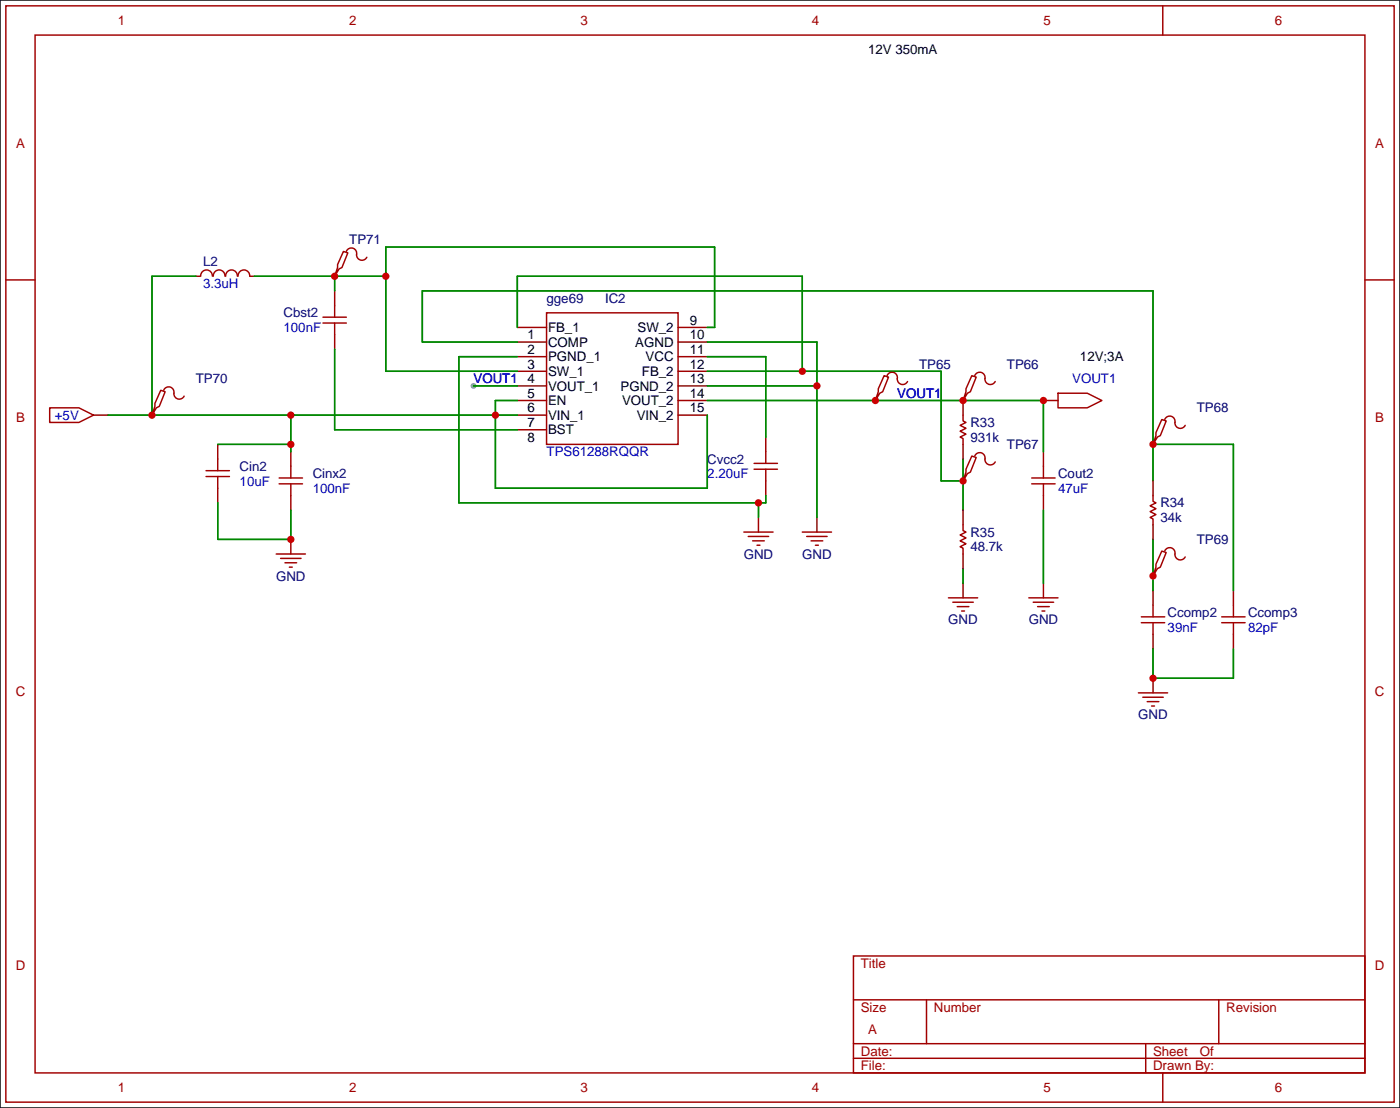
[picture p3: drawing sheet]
<svg xmlns="http://www.w3.org/2000/svg" width="243mm" height="193mm" viewBox="0 0 243 193" stroke-linecap="round" stroke-linejoin="round" font-family="sans-serif">
<path d="M0 0h243.3v192.5h-243.3z" fill="#fff" stroke="#000" stroke-width=".25"/>
<circle cx="82.3" cy="67.1" r=".51" fill="#999"/>
<g fill="none" stroke="#a10000" stroke-width=".25">
<path d="M1 1h241.3v190.5h-241.3zM6.1 6.1h231.1v180.3h-231.1zM202.1 1v5.1M1 48.6h5.1M36.9 48a1.01 1.01 0 0 0-1-1.1 1.01 1.01 0 0 0-1 1.1M39.1 48a1.01 1.01 0 0 0-1-1.1 1.01 1.01 0 0 0-1 1.1M41.2 48a1.01 1.01 0 0 0-1-1.1 1.01 1.01 0 0 0-1 1.1M43.4 48a1.01 1.01 0 0 0-1-1.1 1.01 1.01 0 0 0-1 1.1M56.1 55.1h4.1M56.1 56.1h4.1M58.2 53.1v2M58.2 56.1v2.1"/>
<path d="M59.7 43.7l.8 .2-1.1 2.6-.5 .2-.7 1.3 .5-1.5v-.5zM60.2 43.7a.93 .93 0 0 1 1.1-.6 .93 .93 0 0 1 .7 1.1 .94 .94 0 0 0 .7 1 .94 .94 0 0 0 1.1-.5M95 54.4h22.9v22.8h-22.9zM237.2 48.6h5.1M8.6 70.9h5.1l2.6 1.2-2.6 1.3h-5.1zM27.9 67.8l.8 .3-1 2.5-.5 .3-.8 1.2 .5-1.5v-.5zM28.4 67.8a.93 .93 0 0 1 1.2-.5 .93 .93 0 0 1 .6 1 .94 .94 0 0 0 .7 1 .94 .94 0 0 0 1.1-.5M37.8 79.8v2M133.1 78.5v2M153.7 65.3l.7 .2-1 2.6-.5 .2-.8 1.3 .6-1.5v-.5zM154.2 65.3a.93 .93 0 0 1 1.1-.6 .93 .93 0 0 1 .7 1.1 .94 .94 0 0 0 .6 1 .94 .94 0 0 0 1.1-.5M167.4 72.1v1.1l.5 .2-1 .5 1 .5-1 .5 1 .5-1 .5 .5 .3v1"/>
<path d="M168.9 65.3l.8 .2-1 2.6-.6 .2-.7 1.3 .5-1.5v-.5zM168.9 79.2l.8 .3-1 2.5-.6 .3-.7 1.3 .5-1.6v-.5zM169.4 65.3a.93 .93 0 0 1 1.1-.6 .93 .93 0 0 1 .7 1.1 .94 .94 0 0 0 .7 1 .94 .94 0 0 0 1.1-.5M169.4 79.2a.93 .93 0 0 1 1.1-.5 .93 .93 0 0 1 .7 1.1 .94 .94 0 0 0 .7 1 .94 .94 0 0 0 1.1-.5M183.9 68.3h5.1l2.5 1.3-2.5 1.3h-5.1zM201.9 72.9l.8 .3-1 2.5-.5 .2-.8 1.3 .5-1.5v-.5zM202.4 72.9a.93 .93 0 0 1 1.2-.6 .93 .93 0 0 1 .6 1.1 .94 .94 0 0 0 .7 1 .94 .94 0 0 0 1.1-.5M35.8 82.8h4.1M35.8 81.8h4.1M37.8 82.8v2M48 96.3h5.1M48.5 83.1h4.1"/>
<path d="M48.5 84.1h4.1M48.8 97h3.5M49.5 97.8h2.1M50.3 98.6h.5M50.5 81v2.1M50.5 84.1v2M129.3 92.5h5.1M130 93.2h3.6M130.8 94h2M131.1 81.5h4M131.1 80.5h4M131.6 94.7h.5"/>
<path d="M133.1 81.5v2.1M139.4 92.5h5.1M140.2 93.2h3.6M141 94h2M141.7 94.7h.5M167.4 91.2v1l.5 .3-1 .5 1 .5-1 .5 1 .5-1 .5 .5 .2v1.1M179.3 83.1h4.1M179.3 84.1h4.1M181.4 81v2.1M181.4 84.1v2M200.4 86.1v1l.5 .3-1 .5 1 .5-1 .5 1 .5-1 .5 .5 .3v1M201.9 95.8l.8 .2-1 2.6-.5 .2-.8 1.3 .5-1.5v-.6z"/>
<path d="M202.4 95.8a.93 .93 0 0 1 1.2-.6 .93 .93 0 0 1 .6 1.1 .94 .94 0 0 0 .7 1 .94 .94 0 0 0 1.1-.5M164.8 103.9h5.1M165.6 104.6h3.6M166.4 105.4h2M167.1 106.2h.5M178.8 103.9h5.1M179.6 104.6h3.5M180.3 105.4h2.1M181.1 106.2h.5M198.4 108.2h4M198.4 107.2h4M200.4 105.2v2"/>
<path d="M200.4 108.2v2M212.3 108.2h4.1M212.3 107.2h4.1M214.4 105.2v2M214.4 108.2v2M197.9 120.4h5M198.6 121.2h3.6M199.4 121.9h2M200.2 122.7h.5M148.3 166.1h88.9v20.3h-88.9zM148.3 173.7h88.9M161 173.7v7.7"/>
<path d="M211.8 173.7v7.7M148.3 183.9h88.9M148.3 181.4h88.9M199.1 181.4v5M202.1 186.4v5.1"/>
</g>
<g fill="none" stroke="#870000" stroke-width=".25">
<path d="M34 48h.8M43.4 48h.8M58.2 47.8v.2M58.2 50.5v2.6M58.2 58.2v2.5M89.9 56.9h5.1M89.9 59.4h5.1M117.9 56.9h5M117.9 59.4h5M16.3 72.1h2.5M26.4 71.9v.2M37.8 77.2v2.6"/>
<path d="M50.5 78.5v2.5M89.9 72.1h5.1M89.9 62h5.1M89.9 64.5h5.1M89.9 67.1h5.1M89.9 69.6h5.1M89.9 74.7h5.1M117.9 72.1h5M117.9 62h5M117.9 64.5h5M117.9 67.1h5M117.9 69.6h5"/>
<path d="M133.1 75.9v2.6M152.1 69.3v.3M167.4 69.3v2.8M167.4 77.2v2.6M181.4 69.6h2.5M181.4 78.5v2.5M200.4 77v.2M37.8 84.8v2.6M50.5 86.1v2.5M50.5 93.7v2.6M131.8 89.9v2.6M133.1 83.6v2.5"/>
<path d="M142 89.9v2.6M167.4 83.3v.3M167.4 88.6v2.6M167.4 96.3v2.5M181.4 86.1v2.5M200.4 83.6v2.5M200.4 91.2v2.5M200.4 99.8v.3M167.4 101.3v2.6M181.4 101.3v2.6M200.4 102.6v2.6M200.4 110.2v2.6"/>
<path d="M200.4 117.9v2.5M214.4 102.6v2.6M214.4 110.2v2.6"/>
</g>
<g fill="none" stroke="#008700" stroke-width=".25">
<path d="M34 48h-7.6v24.1M44.2 48h22.9M58.2 48v2.5M89.9 59.4h-16.5v-8.9h127v33.1M89.9 56.9v-8.9h49.5v16.5M122.9 59.4h19.1v30.5M122.9 56.9h1.3v-14h-57.1v21.6h22.8M18.8 72.1h71.1M37.8 77.2h12.7M50.5 72.1v6.4M58.2 60.7v14h31.7M82.3 67.1h7.6"/>
<path d="M89.9 62h-10.1v25.4h53.3v-1.3M89.9 69.6h-3.8v15.2h36.8v-12.7M122.9 62h10.2v13.9M122.9 67.1h19.1M122.9 69.6h58.5v8.9M122.9 64.5h40.7v19.1h3.8M167.4 79.8v8.8M200.4 77.2h14v25.4M37.8 87.4v6.3h12.7v-5.1M131.8 87.4v2.5M167.4 98.8v2.5M181.4 88.6v12.7"/>
<path d="M200.4 93.7v8.9M200.4 112.8v5.1h14v-5.1"/>
</g>
<g fill="#c00">
<circle cx="50.5" cy="93.7" r=".63"/>
<circle cx="142" cy="67.1" r=".63"/>
<circle cx="200.4" cy="100.1" r=".63"/>
<circle cx="200.4" cy="117.9" r=".63"/>
<circle cx="131.8" cy="87.4" r=".63"/>
<circle cx="200.4" cy="77.2" r=".63"/>
<circle cx="67.1" cy="48" r=".63"/>
<circle cx="58.2" cy="48" r=".63"/>
<circle cx="139.4" cy="64.5" r=".63"/>
<circle cx="167.4" cy="83.6" r=".63"/>
<circle cx="181.4" cy="69.6" r=".63"/>
<circle cx="152.1" cy="69.6" r=".63"/>
<circle cx="167.4" cy="69.6" r=".63"/>
<circle cx="50.5" cy="77.2" r=".63"/>
<circle cx="26.4" cy="72.1" r=".63"/>
<circle cx="86.1" cy="72.1" r=".63"/>
<circle cx="50.5" cy="72.1" r=".63"/>
</g>
<g font-size="2.3" fill="#a00000">
<text x="20.5" y="4.4">1</text>
<text x="60.7" y="4.4">2</text>
<text x="100.9" y="4.4">3</text>
<text x="141.1" y="4.4">4</text>
<text x="181.3" y="4.4">5</text>
<text x="221.6" y="4.4">6</text>
<text x="2.8" y="25.6">A</text>
<text x="239" y="25.6">A</text>
<text x="2.8" y="73.3">B</text>
<text x="239" y="73.3">B</text>
<text x="2.7" y="120.9">C</text>
<text x="238.9" y="120.9">C</text>
<text x="2.7" y="168.5">D</text>
<text x="149.6" y="168.2">Title</text>
<text x="238.9" y="168.5">D</text>
<text x="149.6" y="175.8">Size</text>
<text x="150.9" y="179.6">A</text>
<text x="162.3" y="175.8">Number</text>
<text x="213.1" y="175.8">Revision</text>
<text x="149.6" y="186">File:</text>
<text x="149.6" y="183.4">Date:</text>
<text x="200.4" y="186">Drawn By:</text>
<text x="200.4" y="183.4">Sheet</text>
<text x="208.5" y="183.4">Of</text>
<text x="20.5" y="189.8">1</text>
<text x="60.7" y="189.8">2</text>
<text x="100.9" y="189.8">3</text>
<text x="141.1" y="189.8">4</text>
<text x="181.3" y="189.8">5</text>
<text x="221.6" y="189.8">6</text>
</g>
<g font-size="2.3">
<text x="150.9" y="9.4">12V 350mA</text>
<text x="91.7" y="59">1</text>
<text x="95.2" y="57.7">FB_1</text>
<text x="110.8" y="57.7">SW_2</text>
<text x="119.9" y="56.4">9</text>
<text x="119.9" y="59">10</text>
<text x="91.7" y="61.5">2</text>
<text x="91.7" y="64.1">3</text>
<text x="95.2" y="60.2">COMP</text>
<text x="95.2" y="62.8">PGND_1</text>
<text x="95.2" y="65.3">SW_1</text>
<text x="110.4" y="60.2">AGND</text>
<text x="111.6" y="65.3">FB_2</text>
<text x="112.2" y="62.8">VCC</text>
<text x="119.9" y="61.5">11</text>
<text x="119.9" y="64.1">12</text>
<text x="187.7" y="62.8">12V;3A</text>
<text x="91.7" y="66.6">4</text>
<text x="91.7" y="69.1">5</text>
<text x="91.7" y="71.7">6</text>
<text x="95.2" y="67.9">VOUT_1</text>
<text x="95.2" y="70.4">EN</text>
<text x="107.9" y="67.9">PGND_2</text>
<text x="108.1" y="70.4">VOUT_2</text>
<text x="119.9" y="66.6">13</text>
<text x="119.9" y="69.1">14</text>
<text x="119.9" y="71.7">15</text>
<text x="91.7" y="74.2">7</text>
<text x="91.7" y="76.8">8</text>
<text x="95.2" y="72.9">VIN_1</text>
<text x="95.2" y="75.5">BST</text>
<text x="110.7" y="72.9">VIN_2</text>
</g>
<g font-size="2.3" fill="#000080">
<text x="35.3" y="46.3">L2</text>
<text x="60.7" y="42.5">TP71</text>
<text x="95" y="52.6">gge69</text>
<text x="105.2" y="52.6">IC2</text>
<text x="49.3" y="55.2">Cbst2</text>
<text x="159.8" y="64.1">TP65</text>
<text x="175" y="64.1">TP66</text>
<text x="34" y="66.6">TP70</text>
<text x="208" y="71.7">TP68</text>
<text x="168.7" y="74.2">R33</text>
<text x="168.7" y="76.8">931k</text>
<text x="41.7" y="81.8">Cin2</text>
<text x="54.4" y="83.1">Cinx2</text>
<text x="122.9" y="80.6">Cvcc2</text>
<text x="175" y="78">TP67</text>
<text x="183.9" y="83.1">Cout2</text>
<text x="201.7" y="88.2">R34</text>
<text x="168.7" y="93.3">R35</text>
<text x="168.7" y="95.8">48.7k</text>
<text x="201.7" y="90.7">34k</text>
<text x="208" y="94.5">TP69</text>
<text x="48" y="100.9">GND</text>
<text x="129.3" y="97.1">GND</text>
<text x="139.4" y="97.1">GND</text>
<text x="202.9" y="107.2">Ccomp2</text>
<text x="216.9" y="107.2">Ccomp3</text>
<text x="164.8" y="108.5">GND</text>
<text x="178.8" y="108.5">GND</text>
<text x="197.8" y="125">GND</text>
</g>
<g font-size="2.3" fill="#00f">
<text x="35.3" y="50.1">3.3uH</text>
<text x="49.3" y="57.7">100nF</text>
<text x="82.3" y="66.6">VOUT1</text>
<text x="156" y="69.1">VOUT1</text>
<text x="186.4" y="66.6">VOUT1</text>
<text x="9.5" y="72.9">+5V</text>
<text x="95" y="79.3">TPS61288RQQR</text>
<text x="122.9" y="83.1">2.20uF</text>
<text x="41.7" y="84.4">10uF</text>
<text x="54.4" y="85.6">100nF</text>
<text x="183.9" y="85.6">47uF</text>
<text x="202.9" y="109.8">39nF</text>
<text x="216.9" y="109.8">82pF</text>
</g>
</svg>
